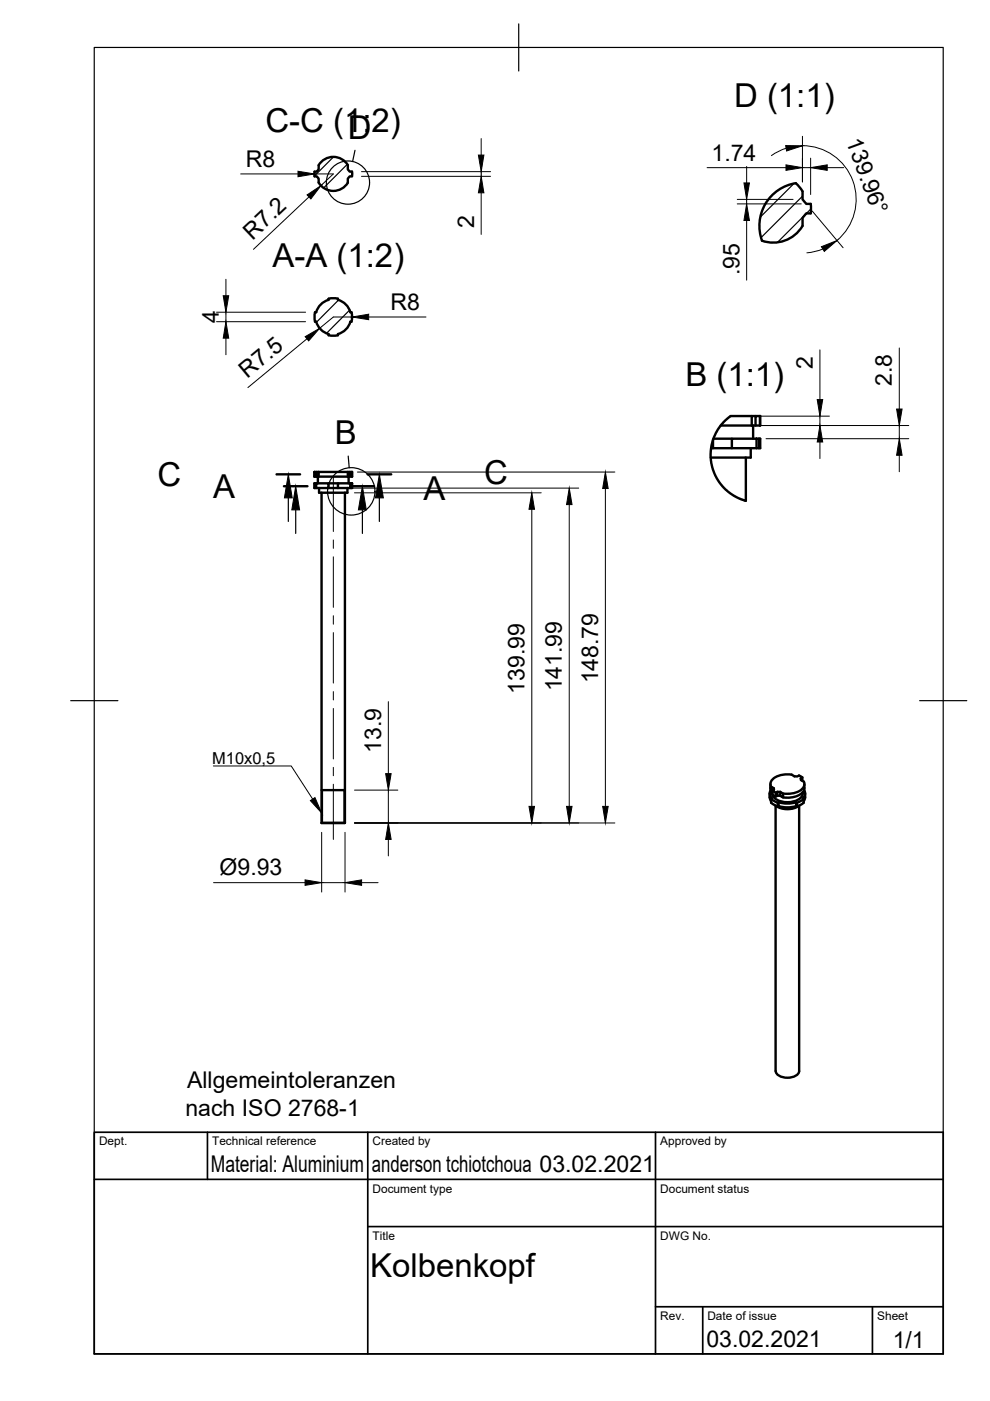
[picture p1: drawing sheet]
<svg xmlns="http://www.w3.org/2000/svg" width="210mm" height="297mm" viewBox="0 0 210 297" stroke-linecap="round" stroke-linejoin="round" font-family="sans-serif">
<!-- layer: Sichtbar -->
<g fill="none" stroke="#000" stroke-width=".51">
<path d="M73.7 35.1v.8l.4 .5h.5M73.8 35a3.6 3.6 0 0 0-6.2 0v.9l-.4 .5h-.5v.5v.5h.5l.4 .5v.8M73.8 38.7a3.6 3.6 0 0 1-6.2 0M74.6 36.4v1h-.5l-.4 .5v.8M170.2 40.6l-1.5-1.8a9.2 9.2 0 0 0-7.1 12.2 7.2 7.2 0 0 0 8.6-3.1v-1.7l.7-1h1l.1-.8-.1-1.2h-1l-.7-.9v-1.7M69.7 63.6v-.3l.8-.1 1.2 .1-.1 .3M71.7 63.6a3.7 3.7 0 0 1 2.6 2.6h.2l.1 .8-.1 1.2h-.2a3.8 3.8 0 0 1-2.7 2.6l.1 .3-1.2 .1-.8-.1v-.3a3.8 3.8 0 0 1-2.7-2.6h-.2l-.1-1.2 .1-.8h.2a3.8 3.8 0 0 1 2.7-2.6M151.2 93.3v1.7h-.4M151.2 95h4M151.3 93h3.9M152.8 90.2h6.6M159.2 95v2h-8.5"/>
<path d="M159.4 88.2h-4.5l-.7 .5-1.2 1.2-1.1 1.7-.8 2-.4 2.2v1.8l.3 1.5 .7 1.7 1 1.7 2 2 1.4 .9 2 .8v-9.2M159.7 90.2v2.8M160.2 90.2v-2h.9v2M160.2 88.2h-.8v2M160.4 93h-5.2v2h5.2v-2h.5M160.9 93v2h-.5M160.9 93h.3v2h-.3M161.1 88.2l.1 2h-1.8M66.7 100.1h.5v1h-.5zM66.7 100.1v1M66.8 102.5h-.1v1h.1M67 102.5h2.7v1h-2.7z"/>
<path d="M67 102.5h-.2v1h.2M67.2 100.1h.4M67.4 101.1v1.4M67.6 100.1v1h-.4M67.6 100.1h6.1M67.6 101.1h6.1M67.6 103.5v1h6.1v-1M68.2 104.5v70h4.9v-70M69.7 102.5h1.9M69.7 103.5h1.9M73.7 101.1h1M73.9 101.1v1.4"/>
<path d="M74.1 101.1v-1h.5v1M74.1 100.1h-.4v1M74.3 102.5h-2.7v1h2.7v-1h.2M74.5 102.5v1h-.2M74.5 102.5h.2v1h-.2M74.6 100.1h.1M74.7 100.1v1M68.2 167.5h4.9M163.2 168.2v.8M163.2 169l.3 .9M163.3 166.3l.2 1.3M163.4 167.5a1.38 1.38 0 0 0 .3 1.8l-.2 .1v.8"/>
<path d="M163.5 169.4l1.4 .8M163.5 170.2l1.4 .8M163.7 167.7v.5M163.7 168.2a2.48 2.48 0 0 0 2.5 1.8 3.9 3.9 0 0 0 3.9-1.4l.1-.4M163.8 167.7v.8l.7 .4M163.8 167.6l.7 .5M164.1 167.5v-.4v.4l-.3 .2M164.1 167.1l-.7-.3v.8l.4 .2M164.4 170.8v56.3M164.5 168.1l.3-.2v.8l-.3 .2zM164.5 170.8a4.5 4.5 0 0 0 4.9 0M164.8 167.9h.6"/>
<path d="M164.9 170.2l.2-.1v.8l-.2 .1zM165.1 170.1l1.9 .3 1.8-.3M165.1 170.9l1.9 .3 1.8-.3M165.4 167.9v.8h-.6M165.4 167.9l.6 .4v.8l-.6-.4M168.8 170.1l.2 .1v.8l-.2-.1zM169.4 170.8v56.3a2.19 2.19 0 0 1-2.4 1.4 2.19 2.19 0 0 1-2.5-1.4M170.1 165.6v-.8l-.3 .2v.4l.6 .3M170.1 164.8a.87 .87 0 0 0-1-.2h-.7a3.6 3.6 0 0 0-3-.2 2.32 2.32 0 0 0-2.1 1.9l.2 .5M170.2 168v.2M170.4 169.4l-1.4 .8M170.4 165.7a1.77 1.77 0 0 1-1.4 2.2l-1.7 .4-1.2-.1"/>
<path d="M170.5 167.5a1.38 1.38 0 0 1-.3 1.8l.2 .1v.8l-1.4 .8M170.5 166.3v.8M170.6 167.1a2.85 2.85 0 0 1-2.9 2h-1.6M170.7 168.2a2.08 2.08 0 0 1-.3 1.7"/>
</g>
<!-- layer: Sichtbar schmal -->
<path d="M68.3 167.5v7M73 167.5v7" fill="none" stroke="#000" stroke-width=".36"/>
<!-- layer: Border -->
<path d="M20 10.1h180v276.9h-180zM110 5.1v10M15 148.6h10M195 148.6h10" fill="none" stroke="#000" stroke-width=".25"/>
<!-- layer: TitleBlock -->
<path d="M20 240.1h180v46.9h-180zM20 250h180M44 240.1v9.9M78 240.1v46.9M139 240.1v46.9M78 260.1h122M139 277.1h61M149 277.1v9.9M185 277.1v9.9" fill="none" stroke="#000" stroke-width=".36"/>
<!-- layer: Dimensions -->
<g fill="none" stroke="#000" stroke-width=".21">
<path d="M51 36.9h12.2M66.7 36.9h4l-2.6 2.5M76.6 36.4h27.4M76.6 37.4h27.4M102 29.4v3.5M102 36.4v1M149.9 35.5h16.7M158.3 35.3v3.5M166.7 31.4l-1.6 .7-1.5 .9M170.1 28.9v9.7M170.1 35.5h1.8M170.1 30.9a11.4 11.4 0 0 1 10.7 7.5 11.4 11.4 0 0 1-3.3 12.6"/>
<path d="M171.9 33.5v7.7M175.4 35.5h3.5M47.9 59.2v3.5M65.5 41.7l-11.8 11.2M102 40.9v8.8M156.3 42.3h11.8M156.3 43.2h13.6M158.3 42.3v.9M158.3 46.7v12.7M172.2 44.8l6.6 7.7M174.5 52.8l-1.7 .5-1.7 .3M45.9 66.2h18.9"/>
<path d="M45.9 68.2h18.9M47.9 66.2v2M47.9 71.7v3.5M65.1 71.8l-12.5 10.4M74.7 67.2h-4l-2.9 2.4M78.2 67.2h12.1M173.8 74.2v10.5M190.7 73.8v12.9M161.4 88.2h14.5M161.4 90.2h31.3M162.4 93h30.3M173.8 88.2v2"/>
<path d="M173.8 93.7v3.5M190.7 90.2v2.8M190.7 96.5v3.5M73.7 103.5h49M75.2 104.5h39.5M75.8 100.1h54.6M112.8 108v63M120.7 107v64M128.4 103.6v67.4M82.3 148.8v15.2M68.2 176.5v12.6M73.2 176.5v12.6"/>
<path d="M75.2 174.5h55.2M75.2 167.5h9.1M82.3 167.5v7M82.3 178v3.5M45.3 187.1h19.4M68.2 187.1h5M76.7 187.1h3.5"/>
</g>
<g fill="#000" stroke="#000" stroke-width=".21">
<path d="M63.2 36.3l3.5 .6-3.5 .6zM101.4 32.9h1.2l-.6 3.5zM157.7 38.8h1.2l-.6 3.5zM166.6 30.9h3.5l-3.3 1.1zM166.6 35l3.5 .5-3.5 .6zM171.9 35.5l3.5-.5v1.1zM65.1 41.3l3-1.9-2.2 2.8zM102 37.4l.6 3.5h-1.2zM158.3 43.2l.6 3.5h-1.2zM174.2 52.3l3.3-1.3-2.7 2.3zM47.3 62.7h1.2l-.6 3.5zM47.9 68.2l.6 3.5h-1.2z"/>
<path d="M64.7 71.4l3.1-1.8-2.4 2.7zM74.7 67.2l3.5-.6v1.2zM173.8 90.2l.6 3.5h-1.1zM173.3 84.7h1.1l-.6 3.5zM190.7 93l.6 3.5h-1.2zM190.1 86.7h1.2l-.6 3.5zM112.8 104.5l.5 3.5h-1.1zM120.7 103.5l.6 3.5h-1.2zM128.4 100.1l.5 3.5h-1.1zM82.3 174.5l.6 3.5h-1.1zM81.8 164h1.1l-.6 3.5zM112.2 171h1.1l-.5 3.5z"/>
<path d="M120.1 171h1.2l-.6 3.5zM127.8 171h1.1l-.5 3.5zM64.7 186.5l3.5 .6-3.5 .6zM73.2 187.1l3.5-.6v1.2z"/>
</g>
<!-- layer: Annotations -->
<path d="M65.8 169.7l1-.6 1.4 3.3z" fill="#000" stroke="#000" stroke-width=".21"/>
<path d="M45.2 162.4h16.5l4.6 7" fill="none" stroke="#000" stroke-width=".21"/>
<!-- layer: Beschriftungen -->
<g fill="none" stroke="#000" stroke-width=".25">
<path d="M75.3 31.9l-.5 2.3M73.8 96.7l.2 2.5M61.1 105.6v5M62.7 108.1v5M76.8 108.1v5M80.4 105.6v5"/>
<circle cx="73.8" cy="38.7" r="4.6"/>
<circle cx="74.5" cy="104.2" r="5"/>
</g>
<!-- layer: Schraffur -->
<path d="M70.7 33.3l-4 4M73.6 34.8l-5 5M168.3 38.9l-7.1 7.2M170.1 41.6l-8.8 8.8M170.7 45.5l-5.9 5.9M171.9 44.3l-.9 .9M71.8 63.6l-4.7 4.7M74.1 65.8l-4.9 4.9" fill="none" stroke="#000" stroke-width=".25"/>
<!-- layer: Beschriftungen -->
<path d="M58.6 100.6h5M60.2 103.1h5M74.3 103.1h5M77.9 100.6h5.1" fill="none" stroke="#000" stroke-width=".51"/>
<path d="M61.1 100.6l.9 5h-1.7zM62.7 103.1l.8 5h-1.6zM76.8 103.1l.9 5h-1.7zM80.4 100.6l.9 5h-1.7z" fill="#000" stroke="#000" stroke-width=".21"/>
<!-- layer: Center Lines -->
<path d="M70.7 101v11.7M70.7 114.5v1.8M70.7 118.1v10.7M70.7 130.5v1.8M70.7 134.1v10.7M70.7 146.6v1.8M70.7 150.2v10.7M70.7 162.7v1.8M70.7 166.3v11.7" fill="none" stroke="#000" stroke-width=".21"/>
<g font-size="7">
<text x="155.6" y="22.6">D (1:1)</text>
<text x="56.3" y="28">C-C (1:2)</text>
<text x="73.8" y="29.4">D</text>
<text x="57.7" y="56.6">A-A (1:2)</text>
<text x="145.3" y="81.8">B (1:1)</text>
<text x="71" y="94.2">B</text>
<text x="33.4" y="103.1">C</text>
<text x="45.2" y="105.6">A</text>
<text x="89.8" y="106">A</text>
<text x="102.7" y="102.6">C</text>
<text x="78.5" y="270.6">Kolbenkopf</text>
</g>
<g font-size="4.9">
<text x="179.4" y="29.8" transform="rotate(70 179.4 29.8)">139.96°</text>
<text x="52.1" y="35.3">R8</text>
<text x="150.9" y="34">1.74</text>
<text x="53.5" y="51" transform="rotate(-43 53.5 51)">R7.2</text>
<text x="100.5" y="48.4" transform="rotate(-90 100.5 48.4)">2</text>
<text x="156.8" y="58.3" transform="rotate(-90 156.8 58.3)">.95</text>
<text x="82.8" y="65.6">R8</text>
<text x="46.4" y="68.5" transform="rotate(-90 46.4 68.5)">4</text>
<text x="52.4" y="80.2" transform="rotate(-40 52.4 80.2)">R7.5</text>
<text x="172.3" y="78.1" transform="rotate(-90 172.3 78.1)">2</text>
<text x="189.1" y="81.9" transform="rotate(-90 189.1 81.9)">2.8</text>
<text x="111.2" y="147.1" transform="rotate(-90 111.2 147.1)">139.99</text>
<text x="119.1" y="146.6" transform="rotate(-90 119.1 146.6)">141.99</text>
<text x="126.8" y="144.9" transform="rotate(-90 126.8 144.9)">148.79</text>
<text x="80.8" y="159.6" transform="rotate(-90 80.8 159.6)">13.9</text>
<text x="46.6" y="185.5">Ø9.93</text>
<text x="39.7" y="230.6">Allgemeintoleranzen</text>
<text x="39.3" y="236.5">nach ISO 2768-1</text>
<text x="44.7" y="248.5">Material: Aluminium</text>
<text x="78.9" y="248.5">anderson tchiotchoua 03.02.2021</text>
<text x="149.8" y="285.6">03.02.2021</text>
<text x="189.3" y="285.8">1/1</text>
</g>
<text font-size="3.5" x="45" y="161.9">M10x0,5</text>
<g font-size="2.5">
<text x="21" y="242.9">Dept.</text>
<text x="45" y="242.9">Technical reference</text>
<text x="79" y="242.9">Created by</text>
<text x="140" y="242.9">Approved by</text>
<text x="79" y="252.8">Document type</text>
<text x="140" y="252.8">Document status</text>
<text x="79" y="262.9">Title</text>
<text x="140" y="262.9">DWG No.</text>
<text x="140" y="279.9">Rev.</text>
<text x="150" y="279.9">Date of issue</text>
<text x="186" y="279.9">Sheet</text>
</g>
</svg>
